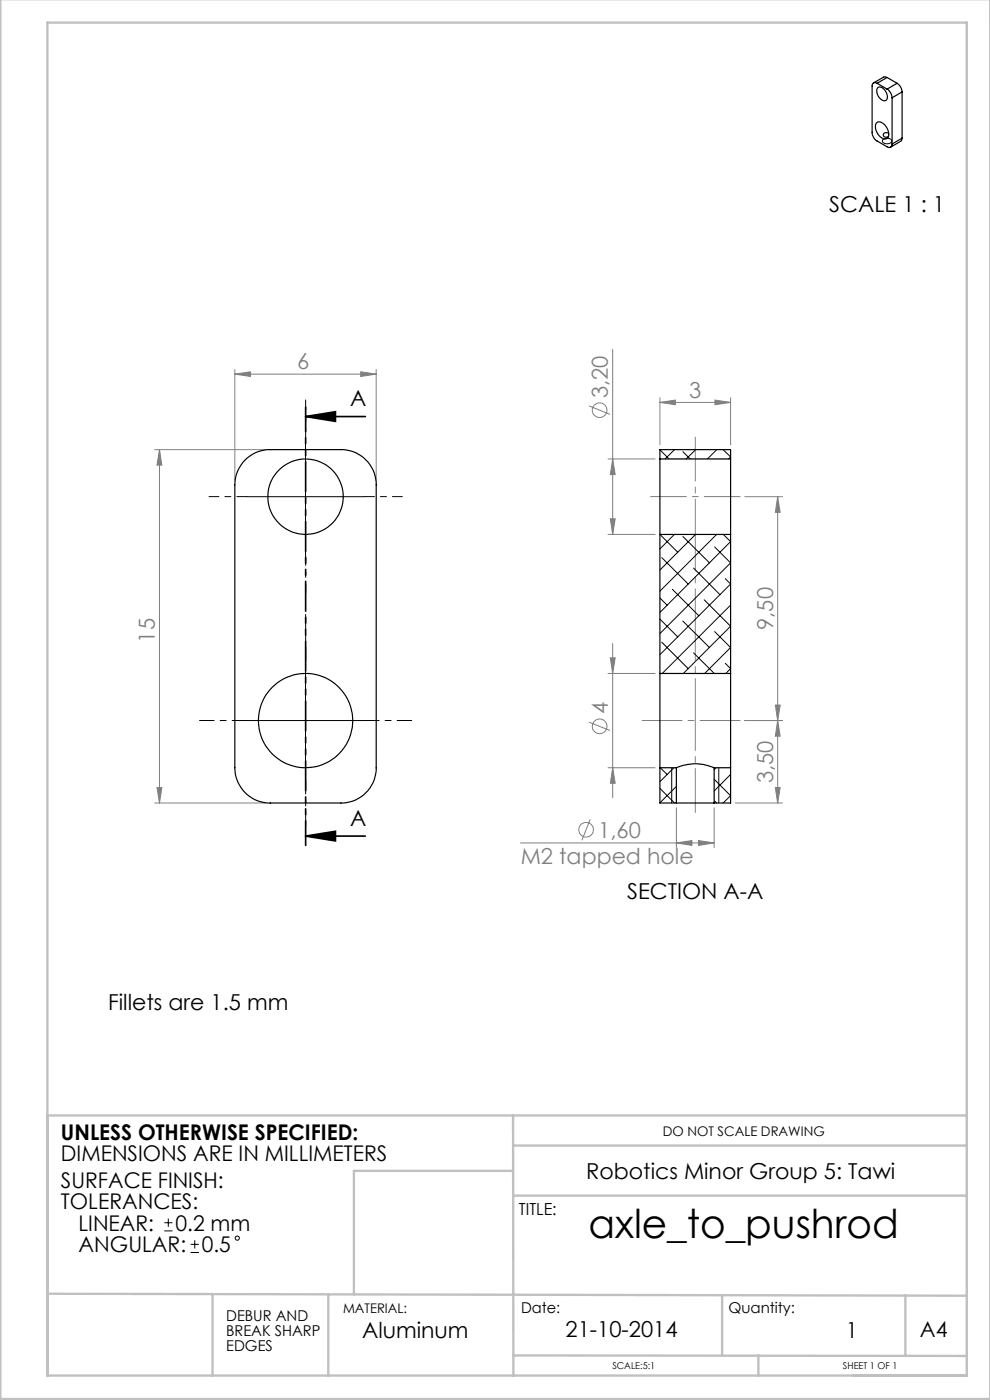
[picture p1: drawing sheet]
<svg xmlns="http://www.w3.org/2000/svg" width="210mm" height="297mm" viewBox="0 0 210 297" stroke-linecap="round" stroke-linejoin="round" font-family="sans-serif">
<g fill="none" stroke="#808080" stroke-width=".21">
<path d="M49.8 79.4l3.3-.5v1zM49.8 78.4v23.5M49.8 79.4h30M76.5 78.9l3.3 .5-3.3 .5zM79.8 78.4v23.5M130 74.1v39.3M32.8 95.4h23.5M33.8 95.4l.5 3.3h-1zM33.8 95.4v75M125 86.1l4.4 1.8M129 97.4h10M130 97.4l.5 3.3h-1z"/>
<path d="M140 85.4l3.3-.5v1zM140 84.4v10M140 85.4h15M151.7 84.9l3.3 .5-3.3 .5zM155 84.4v10M129 113.4h10M129.5 110.1h1l-.5 3.3zM158 105.4h8M165 105.4v65M165 105.4l.5 3.3h-1zM129.5 139.6h1l-.5 3.3zM130 136.5v32.7"/>
<path d="M125 153.2l4.4 1.8M129 142.9h10M158 152.9h8M164.5 149.6h1l-.5 3.3zM165 152.9l.5 3.3h-1zM32.8 170.4h23.5M33.3 167.1h1l-.5 3.3zM110.4 178.8h41.1M125.2 173.8l-1.8 4.5M129 162.9h10M130 162.9l.5 3.3h-1zM143.5 178.8l3.3-.5v1z"/>
<path d="M143.5 171.4v8.4M148.2 178.3l3.3 .5-3.3 .5zM151.5 171.4v8.4M156 170.4h10M164.5 167.1h1l-.5 3.3z"/>
<circle cx="127.2" cy="87" r="1.56"/>
<circle cx="127.2" cy="154.1" r="1.56"/>
<circle cx="124.3" cy="176" r="1.55"/>
</g>
<g fill="none" stroke="#000" stroke-width=".21">
<path d="M187.4 29.6a1.2 1.2 0 0 1 1.8 .3 1.11 1.11 0 0 1-2 0zM64.8 92.9v25M52.3 105.4h25M52.3 152.9h25M64.8 140.4v25M142.5 162.9v7.5M152.5 162.9v7.5M34.9 259.4h1.7M35.7 258.5v1.8M34.9 261.1h1.7M40.4 265.7h1.8M40.4 264h1.8"/>
<path d="M41.3 263.1v1.8"/>
<circle cx="50.3" cy="262.7" r=".44"/>
</g>
<path d="M64.8 88.4l6.4-1.1v2.1zM64.8 88.4h12.7M64.8 177.4l6.4-1v2zM64.8 177.4h12.7" fill="none" stroke="#000" stroke-width=".35"/>
<path d="M52.3 152.9h-10M64.8 140.4v-10M77.3 152.9h10M64.8 165.4v10" fill="none" stroke="#000" stroke-width=".21" stroke-dasharray="15.2 1.3 1.3 1.3" stroke-dashoffset="12.1"/>
<path d="M64.8 92.9v-8M52.3 105.4h-8M64.8 117.9v8M77.3 105.4h8" fill="none" stroke="#000" stroke-width=".21" stroke-dasharray="15.2 1.3 1.3 1.3" stroke-dashoffset="13.1"/>
<path d="M64.8 86.4v93" fill="none" stroke="#000" stroke-width=".35" stroke-dasharray="6.3 1.3 1.3 1.3 1.3 1.3" stroke-dashoffset="1.1"/>
<path d="M138 105.4h19" fill="none" stroke="#808080" stroke-width=".21" stroke-dasharray="15.2 1.3 1.3 1.3" stroke-dashoffset="7.6"/>
<path d="M136.2 152.9h20.8" fill="none" stroke="#808080" stroke-width=".21" stroke-dasharray="15.2 1.3 1.3 1.3" stroke-dashoffset="6.8"/>
<path d="M147.5 172.4v-79.7" fill="none" stroke="#808080" stroke-width=".21" stroke-dasharray="15.2 1.3 1.3 1.3" stroke-dashoffset="5.9"/>
<g fill="none" stroke="#c0c0c0" stroke-width=".5">
<path d="M.1 -.1v296.9h209.9v-296.9M10.1 236.6h195M108.8 236.6l.1 55.3M108.8 253.6h96.3M108.8 248.4h-33.7v26.2M108.9 243h96.2M10.1 274.5l195 .4M45.1 274.5v17.3M69.6 274.6v17.2M153.2 274.8v12.8M192.1 274.8v12.7M10.1 291.8h195v-287h-195v287.1"/>
<path d="M108.9 287.5l96.2 .2M160.9 287.5v4.3"/>
</g>
<path d="M64.8 88.4l6.4-1.1v2.1zM64.8 177.4l6.4-1v2z" fill="#000"/>
<g fill="#808080">
<path d="M49.8 79.4l3.3-.5v1zM76.5 78.9l3.3 .5-3.3 .5zM143.5 178.8l3.3-.5v1zM148.2 178.3l3.3 .5-3.3 .5zM140 85.4l3.3-.5v1zM151.7 84.9l3.3 .5-3.3 .5z"/>
<path d="M33.8 95.4l.5 3.3h-1zM33.3 167.1h1l-.5 3.3zM130 97.4l.5 3.3h-1zM129.5 110.1h1l-.5 3.3zM129.5 139.6h1l-.5 3.3zM130 162.9l.5 3.3h-1zM165 105.4l.5 3.3h-1zM164.5 149.6h1l-.5 3.3zM165 152.9l.5 3.3h-1zM164.5 167.1h1l-.5 3.3z"/>
</g>
<g fill="none" stroke="#000" stroke-width=".25">
<path d="M186.1 17.7a.64 .64 0 0 0-.8-.1 .64 .64 0 0 0-.3 .7v9.8a2.11 2.11 0 0 0 1.1 1.8l2.1 1.2a.65 .65 0 0 0 .7 .1 .65 .65 0 0 0 .3-.7M186.1 17.7l2.1 1.2M186.2 18.6a1.82 1.82 0 0 1 2 1.9 .8 .8 0 0 1-.5 .9 .8 .8 0 0 1-1-.5 1.86 1.86 0 0 1-.5-2.3zM188.2 18.9a2.33 2.33 0 0 1 1 1.8M188.2 16.4l-.7-.1-2.2 1.3M188.2 16.4l-2.1 1.3M188.2 16.4l2.1 1.3M190.3 17.7a2.33 2.33 0 0 1 1 1.8M190.3 17.7l-2.1 1.2M191.3 19.5l-2.1 1.2M191.3 19.5v9.8M185.8 26.2a1.18 1.18 0 0 1 1.9 .3 2.18 2.18 0 0 1 .4 2.9 2.03 2.03 0 0 1-2.3-1.7l-.1-.5z"/>
<path d="M188.5 28.3l-.2-.1a.57 .57 0 0 0-.8 0 .57 .57 0 0 0 0 .8 .57 .57 0 0 0 .8 .1l.1-.1M189.2 20.7v9.8M191.3 29.3l-.1 .6-2.3 1.3M191.3 29.3l-2.1 1.2M52 97.6a7.3 7.3 0 0 1 5.3-2.2h15a7.5 7.5 0 0 1 7.5 7.5v60a7.5 7.5 0 0 1-7.5 7.5h-15a7.5 7.5 0 0 1-7.5-7.5v-60a7.5 7.5 0 0 1 2.2-5.3zM140 97.4v16M140 97.4v-2h15v2M140 97.4h15M155 97.4v16M140 113.4v29.5M140 113.4h15M155 113.4v29.5"/>
<path d="M140 142.9v20M140 142.9h15M155 142.9v20M140 162.9v7.5h3.5M140 162.9h3.5M143.5 162.9a9.8 9.8 0 0 1 8 0M143.5 170.4h8M143.5 162.9v7.5M151.5 162.9h3.5M151.5 162.9v7.5M155 162.9v7.5h-3.5"/>
<circle cx="64.8" cy="105.4" r="8"/>
<circle cx="64.8" cy="152.9" r="10"/>
</g>
<g fill="none" stroke="#000" stroke-width=".21">
<path d="M140 95.4l1.9 2M143.1 95.4l-2 2M144.9 95.8l1.5 1.6M147.6 95.4l-2 2M152 95.4l-1.9 2M153.4 95.4l1.6 1.5-.4 .5M140 113.4l3.8 3.8M140.4 118.3l5.6 5.6M143.1 113.4l-3.1 3M144.9 113.8l5.6 5.6M147.5 113.4l-7.5 7.5M151.6 116l3.4 3.4-15 15"/>
<path d="M152 113.4l-12 12M153.4 113.4l1.6 1.5-15 15M140 131.3l3.8 3.8M140 126.9l1.5 1.5M140.4 136.2l5.6 5.6M142.6 125l5.6 5.6M144.9 131.8l5.6 5.6M147.1 138.5l4.4 4.4M147.1 120.5l5.6 5.6M149.4 127.2l5.6 5.7-10 10M151.6 134l3.4 3.4-5.5 5.5M153.8 122.8l1.2 1.1-15 15"/>
<path d="M155 128.4l-14.5 14.5M153.8 140.7l1.2 1.1-1 1.1M140 167.2l3.1 3.2M140.1 162.9l1.4 1.4M142.9 162.9l-2.9 2.9M143.5 166.8l-3.5 3.5M151.5 165.3l3.5 3.5-1.6 1.6M151.6 169.9l.4 .5M151.9 162.9l-.4 .4M155 164.3l-3.5 3.5"/>
</g>
<text font-size="8.5" x="124.8" y="262.6">axle_to_pushrod</text>
<g font-size="4.7">
<text x="175.9" y="45">SCALE 1 : 1</text>
<text x="74.3" y="86.2">A</text>
<text x="74.3" y="175.2">A</text>
<text x="133" y="190.8">SECTION A-A</text>
<text x="23" y="214.3">Fillets are 1.5 mm</text>
<text x="124.3" y="250.1">Robotics Minor Group 5: Tawi</text>
<text x="76.8" y="283.8">Aluminum</text>
<text x="120" y="283.6">21-10-2014</text>
<text x="179.4" y="283.8">1</text>
</g>
<g font-size="4.7" fill="#808080">
<text x="63.1" y="78.3">6</text>
<text x="128.9" y="84.4" transform="rotate(-90 128.9 84.4)">3,20</text>
<text x="146.2" y="84.3">3</text>
<text x="32.8" y="136.3" transform="rotate(-90 32.8 136.3)">15</text>
<text x="164" y="133.6" transform="rotate(-90 164 133.6)">9,50</text>
<text x="128.9" y="151.5" transform="rotate(-90 128.9 151.5)">4</text>
<text x="164" y="166.1" transform="rotate(-90 164 166.1)">3,50</text>
<text x="126.9" y="177.7">1,60</text>
<text x="110.4" y="183.3">M2 tapped hole</text>
</g>
<g font-size="4.6">
<text x="12.9" y="241.7">UNLESS OTHERWISE SPECIFIED:</text>
<text x="12.9" y="246.3">DIMENSIONS ARE IN MILLIMETERS</text>
<text x="12.9" y="251.9">SURFACE FINISH:</text>
<text x="12.9" y="256.5">TOLERANCES:</text>
<text x="16.7" y="261.1">LINEAR:</text>
<text x="37.2" y="261.1">0.2 mm</text>
<text x="16.7" y="265.7">ANGULAR:</text>
<text x="42.8" y="265.7">0.5</text>
<text x="195.1" y="283.6">A4</text>
</g>
<text font-size="3.5" x="110.1" y="257.8">TITLE:</text>
<g font-size="3.2">
<text x="48" y="280.2">DEBUR AND</text>
<text x="110.6" y="278.5">Date:</text>
<text x="154.5" y="278.5">Quantity:</text>
<text x="48" y="283.4">BREAK SHARP</text>
<text x="48" y="286.6">EDGES</text>
</g>
<g font-size="2.8">
<text x="140.6" y="240.9">DO NOT SCALE DRAWING</text>
<text x="72.8" y="278.5">MATERIAL:</text>
</g>
<g font-size="2">
<text x="129.9" y="290.5">SCALE:5:1</text>
<text x="178.8" y="290.5">SHEET 1 OF 1</text>
</g>
</svg>
